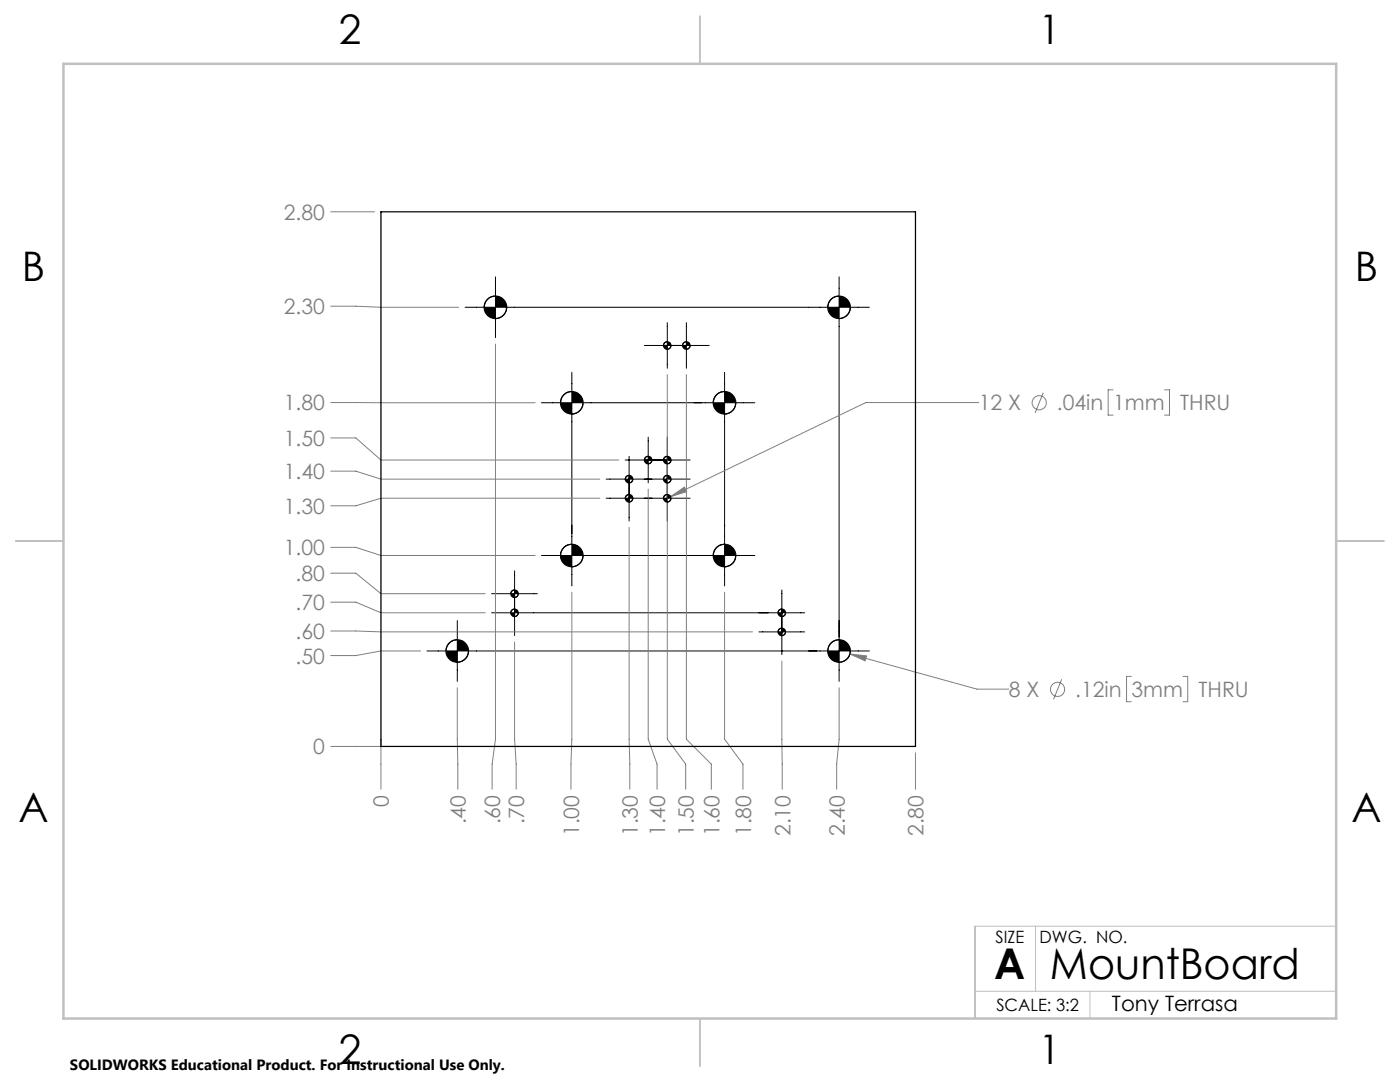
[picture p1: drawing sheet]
<svg xmlns="http://www.w3.org/2000/svg" width="279mm" height="216mm" viewBox="0 0 279 216" stroke-linecap="round" stroke-linejoin="round" font-family="sans-serif">
<g fill="none" stroke="#808080" stroke-width=".2">
<path d="M66 42.3h8.8M66 61.1h5l5 .2h15.5M98.9 68.7v78.8l-.7 5v5M133.2 74.8v72.7l3.6 5v5M137 74.8v72.7l5 5v5M208.2 78.4l-1.6 4M222.1 77.8h-.9v5h.9M232.4 77.8h1v5h-1M66 80.3l40.8 .1M66 94h5l5 1.6h43.7M66 87.4h5l5 4.4h47.5M119.7 99.4h-43.7l-5 1.5h-5"/>
<path d="M129.4 97.6v49.9l1.7 5v5M133.8 99.1l2.8-1.9 .4 .9zM195.3 80.3h-22.5l-39 18.8M66 109.2h5l5 1.6h30.8M66 114.4h5l5 4.1h20.8M114.1 118.2v29.3l-.2 10M125.6 105.2v42.3l.1 10M144.6 118.2v29.3l3.7 5v5M66 120.2h5l5 2.1h20.8M66 125.9l10 .2h74.2M83.9 129.9h-7.9l-5 .9h-5M91.3 137.2l.1 20.3"/>
<path d="M102.7 128.1v19.4l.3 5v5M156 131.9l.1 25.6M167.5 137.2v10.3l-.5 5v5M169.6 130.5l3.3 .4-.3 1zM169.6 130.5l25.4 7h6.3M211.9 135.5l-1.6 4.1M225.8 135h-1v5h1M236.1 135h.9v5h-.9M66 148.9h10M76 147.5v10M182.7 150.2v7.3"/>
<circle cx="207.4" cy="80.4" r="1.41"/>
<circle cx="211.1" cy="137.6" r="1.41"/>
</g>
<g fill="none" stroke="#000" stroke-width=".2">
<path d="M98.9 59.1a2.23 2.23 0 0 0-2.3 2.2M98.9 55.2v12.2M167.5 59.1a2.23 2.23 0 0 0-2.3 2.2M167.5 55.2v80.8M92.8 61.3h68.5M101.1 61.3a2.23 2.23 0 0 1-2.2 2.3M114.1 78.1a2.23 2.23 0 0 0-2.2 2.3M114.1 74.3v42.6M128.6 68.9h12.9M133.2 68.2a.78 .78 0 0 0-.8 .7M133.2 64.4v9.1M133.9 68.9a.72 .72 0 0 1-.7 .8"/>
<path d="M137 68.2a.78 .78 0 0 0-.8 .7M137 64.4v9.1M137.7 68.9a.72 .72 0 0 1-.7 .8M144.6 78.1a2.23 2.23 0 0 0-2.3 2.3M144.6 74.3v42.6M161.4 61.3h12.1M169.7 61.3a2.23 2.23 0 0 1-2.2 2.3M108.1 80.4h42.5M116.3 80.4a2.23 2.23 0 0 1-2.2 2.2M121 95.6h16.7M121 99.4h16.7M124.8 91.8h12.9"/>
<path d="M125.6 98.7a.78 .78 0 0 0-.8 .7M125.6 94.9a.78 .78 0 0 0-.8 .7M125.6 91.1v12.9M126.3 99.4a.72 .72 0 0 1-.7 .8M126.3 95.6a.72 .72 0 0 1-.7 .7M129.4 91.1a.78 .78 0 0 0-.8 .7M129.4 87.2v9.1M130.1 91.8a.72 .72 0 0 1-.7 .7M133.2 91.1a.78 .78 0 0 0-.8 .7M133.2 94.9a.78 .78 0 0 0-.8 .7M133.2 98.7a.78 .78 0 0 0-.8 .7M133.2 87.2v16.8"/>
<path d="M133.9 91.8a.72 .72 0 0 1-.7 .7M133.9 95.6a.72 .72 0 0 1-.7 .7M133.9 99.4a.72 .72 0 0 1-.7 .8M146.8 80.4a2.23 2.23 0 0 1-2.2 2.2M98.1 118.5h9.1M102.7 117.7a.78 .78 0 0 0-.8 .8M102.7 113.9v12.9M103.4 118.5a.72 .72 0 0 1-.7 .7M108.1 110.8h42.5M114.1 108.6a2.23 2.23 0 0 0-2.2 2.2M116.3 110.8a2.23 2.23 0 0 1-2.2 2.3M144.6 108.6a2.23 2.23 0 0 0-2.3 2.2"/>
<path d="M146.8 110.8a2.23 2.23 0 0 1-2.2 2.3M156 117.7v12.9M85.2 129.9h88.3M91.3 127.6a2.23 2.23 0 0 0-2.3 2.3M91.3 123.8v12.2M93.5 129.9a2.23 2.23 0 0 1-2.2 2.3M98.1 122.3h62.5M102.7 121.5a.78 .78 0 0 0-.8 .8M103.4 122.3a.72 .72 0 0 1-.7 .7M151.4 126.1h9.2M156 125.3a.78 .78 0 0 0-.7 .8M156 121.5a.78 .78 0 0 0-.7 .8"/>
<path d="M156.8 126.1a.72 .72 0 0 1-.8 .7M156.8 122.3a.72 .72 0 0 1-.8 .7M167.5 127.6a2.23 2.23 0 0 0-2.3 2.3M169.7 129.9a2.23 2.23 0 0 1-2.2 2.3"/>
</g>
<path d="M194.6 197.8h72.1v-13h-72.1v18.4M206.7 184.8v13M217.5 197.8v5.4" fill="none" stroke="#c0c0c0" stroke-width=".2"/>
<path d="M139.7 3.2v9.5M3.1 107.9h9.6M266.7 107.9h9.5M139.7 203.2v9.6" fill="none" stroke="#c0c0c0" stroke-width=".25"/>
<path d="M12.7 12.7h254v190.5h-254z" fill="none" stroke="#c0c0c0" stroke-width=".5"/>
<path d="M155.3 126.1a.72 .72 0 0 0 .7 .7v-.7zM156 125.3v.8h.8a.72 .72 0 0 0-.8-.8zM155.3 122.3a.72 .72 0 0 0 .7 .7v-.7zM156 121.5v.8h.8a.72 .72 0 0 0-.8-.8zM136.2 68.9a.72 .72 0 0 0 .8 .8v-.8zM137 68.2v.7h.7a.72 .72 0 0 0-.7-.7zM132.4 68.9a.72 .72 0 0 0 .8 .8v-.8zM133.2 68.2v.7h.7a.72 .72 0 0 0-.7-.7zM101.9 122.3a.72 .72 0 0 0 .8 .7v-.7zM102.7 121.5v.8h.7a.72 .72 0 0 0-.7-.8zM101.9 118.5a.72 .72 0 0 0 .8 .7v-.7zM102.7 117.7v.8h.7a.72 .72 0 0 0-.7-.8zM96.6 61.3a2.23 2.23 0 0 0 2.3 2.3v-2.3zM98.9 59.1v2.2h2.2a2.23 2.23 0 0 0-2.2-2.2zM165.2 129.9a2.23 2.23 0 0 0 2.3 2.3v-2.3zM167.5 127.6v2.3h2.2a2.23 2.23 0 0 0-2.2-2.3zM89 129.9a2.23 2.23 0 0 0 2.3 2.3v-2.3zM91.3 127.6v2.3h2.2a2.23 2.23 0 0 0-2.2-2.3zM165.2 61.3a2.23 2.23 0 0 0 2.3 2.3v-2.3zM167.5 59.1v2.2h2.2a2.23 2.23 0 0 0-2.2-2.2zM111.9 80.4a2.23 2.23 0 0 0 2.2 2.2v-2.2zM114.1 78.1v2.3h2.2a2.23 2.23 0 0 0-2.2-2.3zM142.3 80.4a2.23 2.23 0 0 0 2.3 2.2v-2.2zM144.6 78.1v2.3h2.2a2.23 2.23 0 0 0-2.2-2.3zM111.9 110.8a2.23 2.23 0 0 0 2.2 2.3v-2.3zM114.1 108.6v2.2h2.2a2.23 2.23 0 0 0-2.2-2.2zM142.3 110.8a2.23 2.23 0 0 0 2.3 2.3v-2.3zM144.6 108.6v2.2h2.2a2.23 2.23 0 0 0-2.2-2.2zM124.8 99.4a.72 .72 0 0 0 .8 .8v-.8zM125.6 98.7v.7h.7a.72 .72 0 0 0-.7-.7zM128.6 91.8a.72 .72 0 0 0 .8 .7v-.7zM129.4 91.1v.7h.7a.72 .72 0 0 0-.7-.7zM132.4 91.8a.72 .72 0 0 0 .8 .7v-.7zM133.2 91.1v.7h.7a.72 .72 0 0 0-.7-.7zM124.8 95.6a.72 .72 0 0 0 .8 .7v-.7zM125.6 94.9v.7h.7a.72 .72 0 0 0-.7-.7zM132.4 95.6a.72 .72 0 0 0 .8 .7v-.7zM133.2 94.9v.7h.7a.72 .72 0 0 0-.7-.7zM132.4 99.4a.72 .72 0 0 0 .8 .8v-.8zM133.2 98.7v.7h.7a.72 .72 0 0 0-.7-.7z" fill="#000"/>
<path d="M169.6 130.5l3 1.4 .3-1zM133.8 99.1l3.2-1-.4-.9z" fill="#808080"/>
<g fill="none" stroke="#000" stroke-width=".25">
<path d="M76 42.3h106.7v106.6h-106.7z"/>
<circle cx="98.9" cy="61.3" r="2.25"/>
<circle cx="133.2" cy="68.9" r=".74"/>
<circle cx="137" cy="68.9" r=".74"/>
<circle cx="167.4" cy="61.3" r="2.25"/>
<circle cx="114.1" cy="80.4" r="2.25"/>
<circle cx="125.5" cy="99.4" r=".74"/>
<circle cx="125.5" cy="95.6" r=".74"/>
<circle cx="129.4" cy="91.8" r=".74"/>
<circle cx="133.2" cy="91.8" r=".74"/>
<circle cx="133.2" cy="99.4" r=".74"/>
<circle cx="133.2" cy="95.6" r=".74"/>
<circle cx="144.6" cy="80.4" r="2.25"/>
<circle cx="102.7" cy="118.5" r=".74"/>
<circle cx="114.1" cy="110.8" r="2.25"/>
<circle cx="144.6" cy="110.8" r="2.25"/>
<circle cx="91.2" cy="129.9" r="2.25"/>
<circle cx="102.7" cy="122.3" r=".74"/>
<circle cx="156" cy="122.3" r=".74"/>
<circle cx="156" cy="126.1" r=".74"/>
<circle cx="167.4" cy="129.9" r="2.25"/>
</g>
<g font-size="8.5">
<text x="198.4" y="195.4">A</text>
<text x="209.5" y="195.4">MountBoard</text>
</g>
<g font-size="8.1">
<text x="67.6" y="8.9">2</text>
<text x="207.3" y="8.9">1</text>
<text x="4.4" y="56.2">B</text>
<text x="270.4" y="56.2">B</text>
<text x="3.7" y="164.1">A</text>
<text x="269.7" y="164.1">A</text>
<text x="67.6" y="212.4">2</text>
<text x="207.3" y="212.4">1</text>
</g>
<g font-size="4.2" fill="#808080">
<text x="56.6" y="43.9">2.80</text>
<text x="56.6" y="62.7">2.30</text>
<text x="56.6" y="81.9">1.80</text>
<text x="195.3" y="81.9">12 X</text>
<text x="210.9" y="81.9">.04in</text>
<text x="222.2" y="81.9">1mm</text>
<text x="235.5" y="81.9">THRU</text>
<text x="56.6" y="89">1.50</text>
<text x="56.6" y="95.6">1.40</text>
<text x="56.6" y="102.5">1.30</text>
<text x="56.6" y="110.8">1.00</text>
<text x="59" y="116">.80</text>
<text x="59" y="121.7">.70</text>
<text x="59" y="127.5">.60</text>
<text x="59" y="132.4">.50</text>
<text x="201.3" y="139.1">8 X</text>
<text x="214.6" y="139.1">.12in</text>
<text x="225.8" y="139.1">3mm</text>
<text x="239.2" y="139.1">THRU</text>
<text x="62.5" y="150.5">0</text>
<text x="77.6" y="161" transform="rotate(-90 77.6 161)">0</text>
<text x="93" y="164.5" transform="rotate(-90 93 164.5)">.40</text>
<text x="99.9" y="164.5" transform="rotate(-90 99.9 164.5)">.60</text>
<text x="104.6" y="164.5" transform="rotate(-90 104.6 164.5)">.70</text>
<text x="115.6" y="166.9" transform="rotate(-90 115.6 166.9)">1.00</text>
<text x="127.3" y="166.9" transform="rotate(-90 127.3 166.9)">1.30</text>
<text x="132.7" y="166.9" transform="rotate(-90 132.7 166.9)">1.40</text>
<text x="138.5" y="166.9" transform="rotate(-90 138.5 166.9)">1.50</text>
<text x="143.6" y="166.9" transform="rotate(-90 143.6 166.9)">1.60</text>
<text x="149.9" y="166.9" transform="rotate(-90 149.9 166.9)">1.80</text>
<text x="157.7" y="166.9" transform="rotate(-90 157.7 166.9)">2.10</text>
<text x="168.6" y="166.9" transform="rotate(-90 168.6 166.9)">2.40</text>
<text x="184.3" y="166.9" transform="rotate(-90 184.3 166.9)">2.80</text>
</g>
<text font-size="4.2" x="221.9" y="201.7">Tony Terrasa</text>
<g font-size="3.4">
<text x="198.7" y="188.1">SIZE</text>
<text x="207.5" y="188.1">DWG. NO.</text>
<text x="198.8" y="201.7">SCALE: 3:2</text>
</g>
<text font-size="3" x="14" y="213.5">SOLIDWORKS Educational Product. For Instructional Use Only.</text>
</svg>
